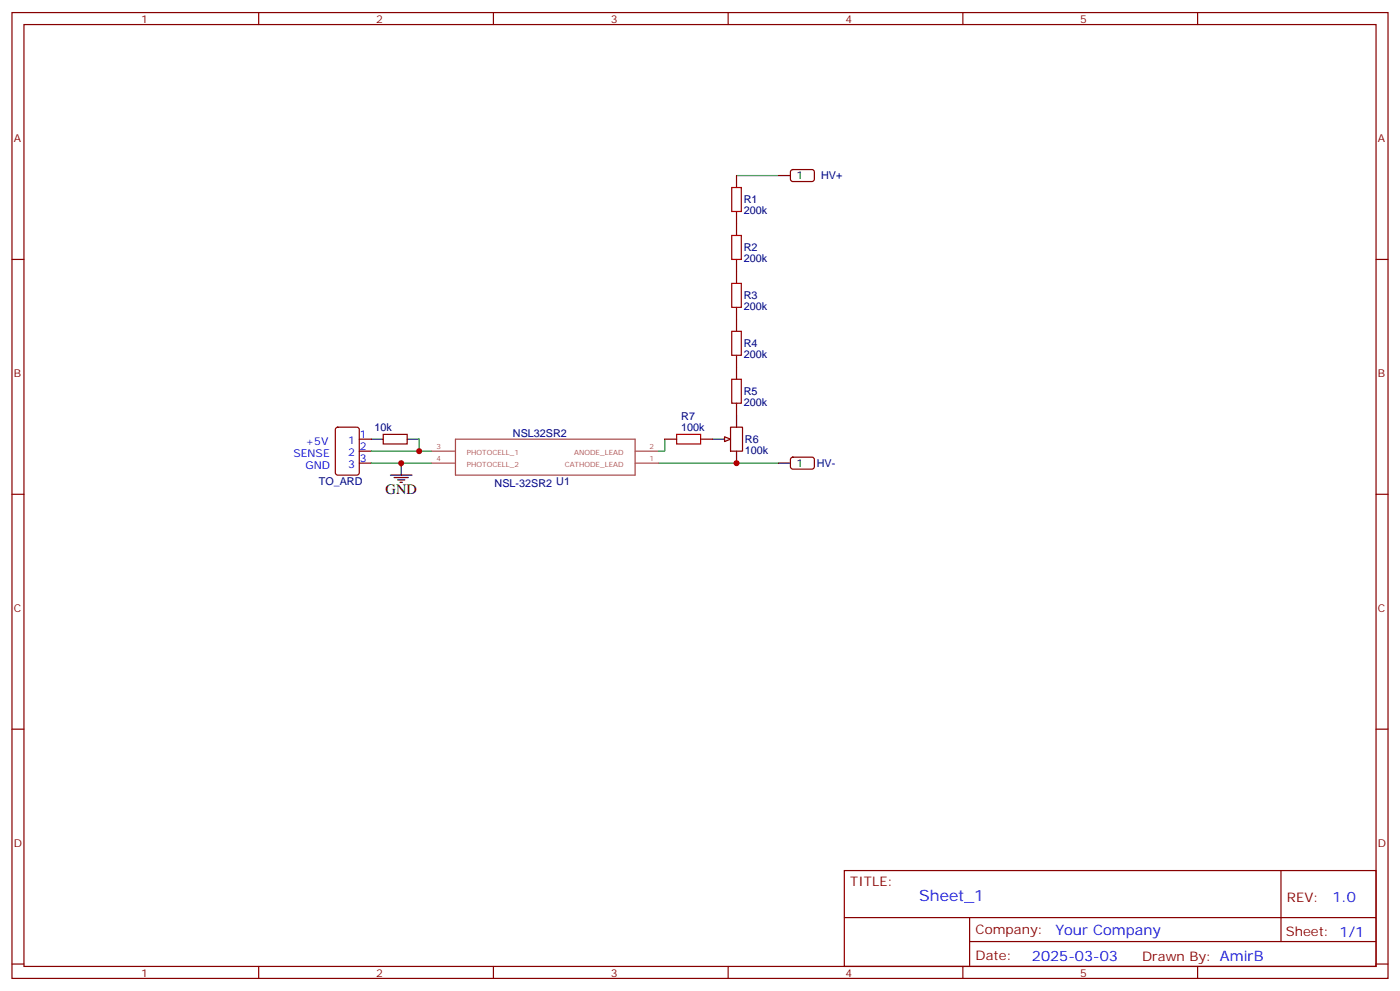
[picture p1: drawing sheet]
<svg xmlns="http://www.w3.org/2000/svg" width="412mm" height="292mm" viewBox="0 0 412 292" stroke-linecap="round" stroke-linejoin="round" font-family="sans-serif">
<g fill="none" stroke="#870000" stroke-width=".35">
<path d="M3.5 3.7h405.4v284.3h-405.4zM7.1 7.2h398.2v277.3h-398.2zM76.2 3.7v3.5M145.3 3.7v3.5M214.5 3.7v3.5M283.6 3.7v3.5M352.8 3.7v3.5M3.5 76.4h3.6M405.3 76.4h3.6M215.2 125.8h3.5v7h-3.5zM3.5 145.5h3.6M405.3 145.5h3.6"/>
<path d="M3.5 214.7h3.6M405.3 214.7h3.6M248.7 256.3h156.6v28.2h-156.6zM377.3 256.3v20.9M248.7 270.1h156.5M285.6 277.2h119.6M285.6 270.1v14.2M3.5 283.8h3.6M76.2 284.5v3.5M145.3 284.5v3.5M214.5 284.5v3.5M283.6 284.5v3.5"/>
<path d="M352.8 284.5v3.5M405.3 283.8h3.6"/>
</g>
<path d="M217 51.7h12.3" fill="none" stroke="#008700" stroke-width=".35"/>
<path d="M209.9 129.3h3.5M217 122.2v3.6M217 132.8v3.5" fill="none" stroke="#000" stroke-width=".35"/>
<path d="M213.4 128.6l1.8 .7-1.8 .7z" fill="#f0f0f0" stroke="#870000" stroke-width=".35"/>
<path d="M109.4 136.3h17.6M109.4 132.8h17.6M123.5 129.3v3.5M194 136.3h35.3M195.8 129.3v3.5h-1.8" fill="none" stroke="#008700" stroke-width=".35"/>
<g fill="none" stroke="#870000" stroke-width=".35">
<path d="M217 51.7v3.5M233.1 50.1l.4-.2 6 .1 .4 .6-.1 2.4-.6 .4h-5.9l-.5-.7v-2.1zM217 62.3v7M217 76.4v7M217 90.5v7M217 104.6v7.1M217 118.7v3.5M99 126l.5-.2h5.6l.7 .4v13l-.4 .6-5.9 .1-.7-.5v-12.9zM105.8 129.3h3.6M105.8 132.8h3.6M105.8 136.3h3.6M112.9 127.9h7v2.8h-7z"/>
<path d="M195.8 129.3h3.5M206.4 129.3h3.5M233.1 134.8l.4-.2h6l.4 .7-.1 2.4-.6 .4-5.9-.1-.5-.6v-2.1z"/>
</g>
<path d="M215.5 55.2h2.9v7.1h-2.9zM215.5 69.3h2.9v7.1h-2.9zM215.5 83.4h2.9v7.1h-2.9zM215.5 97.5h2.9v7.1h-2.9zM215.5 111.7h2.9v7h-2.9zM199.3 127.9h7.1v2.8h-7.1z" fill="none" stroke="#a10000" stroke-width=".35"/>
<path d="M127 136.3h6.9M127 132.8h6.9M134.2 129.3h52.9v10.6h-52.9zM187.1 136.3h6.9M187.1 132.8h6.9" fill="none" stroke="#a64a4a" stroke-width=".35"/>
<path d="M229.3 51.7h3.5M109.4 129.3h3.5M115 139.9h6.4M118.2 136.3v3.6M119.9 129.3h3.6M229.3 136.3h3.5M116.1 140.6h4.2M117.1 141.3h2.1M117.8 142h.7" fill="none" stroke="#000" stroke-width=".35"/>
<g fill="#c00">
<circle cx="217" cy="136.3" r=".88"/>
<circle cx="123.5" cy="132.8" r=".88"/>
<circle cx="118.2" cy="136.3" r=".88"/>
</g>
<text font-size="4.6" fill="#00f" x="270.8" y="265.3">Sheet_1</text>
<text font-size="4.2" x="113.6" y="145.5">GND</text>
<g font-size="4.2" fill="#00f">
<text x="392.5" y="265.6">1.0</text>
<text x="310.9" y="275.1">Your Company</text>
<text x="304" y="282.9">2025-03-03</text>
</g>
<g font-size="3.9" fill="#800">
<text x="250.5" y="260.9">TITLE:</text>
<text x="379.1" y="265.6">REV:</text>
<text x="287.4" y="275.1">Company:</text>
<text x="378.7" y="275.7">Sheet: 1/1</text>
<text x="287.4" y="282.8">Date:</text>
<text x="336.4" y="282.8">Drawn By: AmirB</text>
</g>
<g font-size="3.2" fill="#800">
<text x="41.6" y="6.7">1</text>
<text x="110.8" y="6.7">2</text>
<text x="179.9" y="6.7">3</text>
<text x="249.1" y="6.7">4</text>
<text x="318.2" y="6.7">5</text>
<text x="4.1" y="41.8">A</text>
<text x="405.9" y="41.8">A</text>
<text x="4.1" y="110.9">B</text>
<text x="405.9" y="110.9">B</text>
<text x="4.1" y="180.1">C</text>
<text x="405.9" y="180.1">C</text>
<text x="4.1" y="249.2">D</text>
<text x="405.9" y="249.2">D</text>
<text x="41.6" y="287.5">1</text>
<text x="110.8" y="287.5">2</text>
<text x="179.9" y="287.5">3</text>
<text x="249.1" y="287.5">4</text>
<text x="318.2" y="287.5">5</text>
</g>
<g font-size="3.2">
<text x="234.6" y="52.7">1</text>
<text x="234.6" y="137.4">1</text>
</g>
<g font-size="3.2" fill="#000080">
<text x="241.9" y="52.8">HV+</text>
<text x="219.1" y="59.9">R1</text>
<text x="219.1" y="63.1">200k</text>
<text x="219.1" y="77.2">200k</text>
<text x="219.1" y="74">R2</text>
<text x="219.1" y="88.1">R3</text>
<text x="219.1" y="91.3">200k</text>
<text x="219.1" y="105.4">200k</text>
<text x="219.1" y="102.2">R4</text>
<text x="219.1" y="119.5">200k</text>
<text x="219.1" y="116.3">R5</text>
<text x="200.7" y="123.7">R7</text>
<text x="110.3" y="126.8">10k</text>
<text x="151.1" y="128.7">NSL32SR2</text>
<text x="200.7" y="126.8">100k</text>
<text x="219.4" y="130.4">R6</text>
<text x="219.4" y="133.6">100k</text>
<text x="240.6" y="137.5">HV-</text>
<text x="93.9" y="142.7">TO_ARD</text>
<text x="145.7" y="143.4">NSL-32SR2 U1</text>
</g>
<g font-size="3.2" fill="#00f">
<text x="90" y="131.1">+5V</text>
<text x="102.5" y="130.7">1</text>
<text x="106" y="128.9">1</text>
<text x="86.4" y="134.6">SENSE</text>
<text x="102.5" y="134.2">2</text>
<text x="102.5" y="137.8">3</text>
<text x="106" y="132.5">2</text>
<text x="106" y="136">3</text>
<text x="90" y="138.1">GND</text>
</g>
<g font-size="2.1" fill="#a54b4b">
<text x="128.5" y="132.1">3</text>
<text x="128.5" y="135.7">4</text>
<text x="137.5" y="133.9">PHOTOCELL_1</text>
<text x="137.5" y="137.4">PHOTOCELL_2</text>
<text x="166.3" y="137.4">CATHODE_LEAD</text>
<text x="169.1" y="133.9">ANODE_LEAD</text>
<text x="191.4" y="135.7">1</text>
<text x="191.4" y="132.1">2</text>
</g>
</svg>
